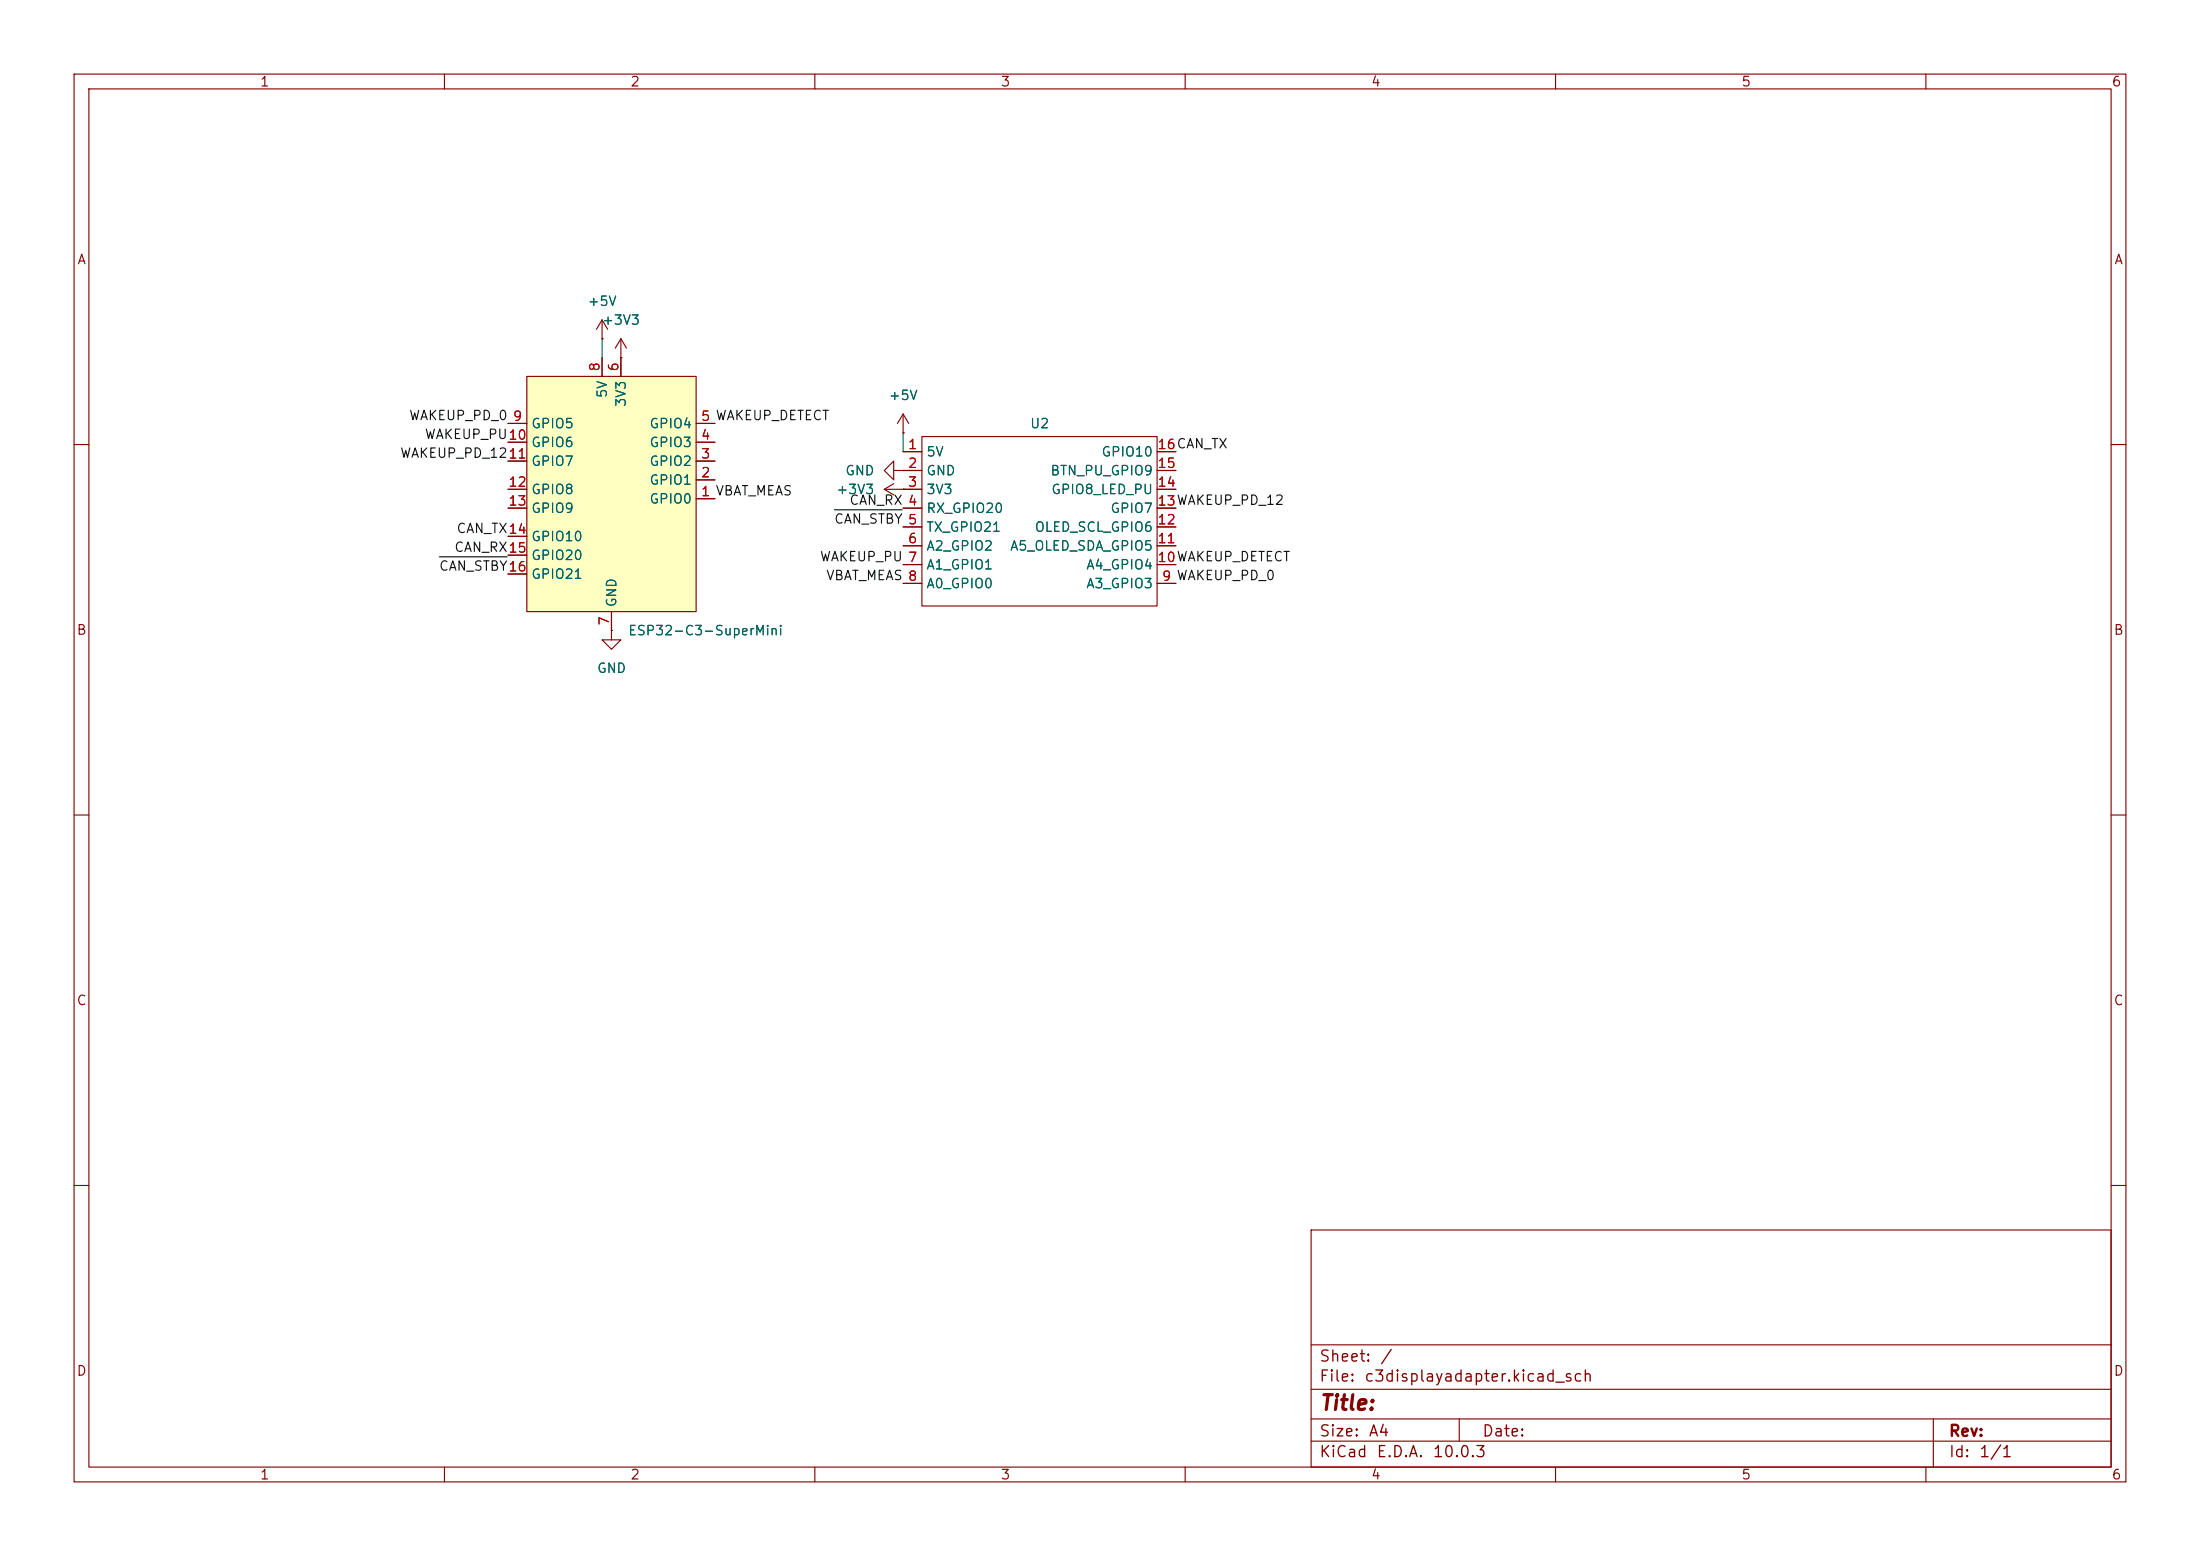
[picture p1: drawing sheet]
<svg xmlns="http://www.w3.org/2000/svg" width="297mm" height="210mm" viewBox="0 0 297 210" stroke-linecap="round" stroke-linejoin="round" font-family="sans-serif">
<g fill="none" stroke="#840000" stroke-width=".15">
<path d="M10 10h277v190h-277zM12 12h273v186h-273zM60 10v2M110 10v2M160 10v2M210 10v2M260 10v2M83.8 48.3h.1M83.8 45.7l-.7 1.3M83.8 45.7l.8 1.3M83.8 45.7v2.6M10 60h2"/>
<path d="M285 60h2M10 110h2M285 110h2M10 160h2M177 166h108v32h-108zM285 160h2M60 198v2M110 198v2M160 198v2M177 194.5h108M177 191.5h108M177 187.5h108"/>
<path d="M177 181.5h108M197 191.5v3M210 198v2M260 198v2M261 191.5v6.5"/>
</g>
<path d="M71.1 50.8h22.9v31.8h-22.9z" fill="#ffffc2"/>
<g fill="none" stroke="#840000" stroke-width=".15">
<path d="M68.6 59.7h2.5M68.6 57.2h2.5M71.1 50.8h22.9v31.8h-22.9zM81.3 45.7h.1M81.3 43.2v2.5M81.3 48.3v2.5M81.3 43.2l-.8 1.3M81.3 43.2l.7 1.3M83.8 48.3h.1M83.8 48.3v2.5M94 59.7h2.5M94 57.2h2.5"/>
<path d="M121.9 58.4h.1M121.9 55.9l-.7 1.3M121.9 55.9l.8 1.3M121.9 55.9v2.5M124.5 58.9h31.7v22.9h-31.7zM68.6 62.2h2.5M68.6 66h2.5M68.6 68.6h2.5M68.6 72.4h2.5M68.6 74.9h2.5M68.6 77.5h2.5M94 67.3h2.5"/>
<path d="M94 64.8h2.5M94 62.2h2.5M119.4 66h5.1M119.4 66l1.2 .8M120.6 63.5v-1.3l-1.2 1.3 1.2 1.3v-1.3h1.3M120.6 65.3l-1.2 .7M121.9 66h.1M121.9 63.5h.1M121.9 68.6h2.6M121.9 61h2.6M121.9 63.5h2.6M121.9 71.1h2.6"/>
<path d="M121.9 73.7h2.6M121.9 76.2h2.6M121.9 78.7h2.6M156.2 66h2.5M156.2 68.6h2.5M156.2 61h2.5M156.2 63.5h2.5M156.2 71.1h2.5M156.2 73.7h2.5M156.2 76.2h2.5M156.2 78.7h2.5M82.5 85.1v1.3h1.3l-1.3 1.2-1.2-1.2h1.2"/>
<path d="M82.5 85.1h.1M82.5 82.6v2.5"/>
</g>
<path d="M59.3 75.2h9.2M112.7 68.8h9.1" fill="none" stroke="#0f0f0f" stroke-width=".15"/>
<path d="M81.3 45.7v2.6M121.9 58.4v2.6" fill="none" stroke="#009600" stroke-width=".15"/>
<text font-size="2" fill="#840000" x="178" y="190.8">Title:</text>
<g font-size="1.5" fill="#840000">
<text x="178" y="184.2">Sheet:</text>
<text x="186.2" y="184.2">/</text>
<text x="178" y="186.9">File:</text>
<text x="184.1" y="186.9">c3displayadapter.kicad_sch</text>
<text x="178" y="197.1">KiCad</text>
<text x="178" y="194.3">Size:</text>
<text x="184.7" y="194.3">A4</text>
<text x="185.7" y="197.1">E.D.A.</text>
<text x="193.3" y="197.1">10.0.3</text>
<text x="200" y="194.3">Date:</text>
<text x="263" y="194.3">Rev:</text>
<text x="263" y="197.1">Id:</text>
<text x="267.1" y="197.1">1/1</text>
</g>
<g font-size="1.3" fill="#840000">
<text x="35" y="12">1</text>
<text x="85" y="12">2</text>
<text x="135" y="12">3</text>
<text x="185" y="12">4</text>
<text x="235" y="12">5</text>
<text x="285" y="12">6</text>
<text x="10.3" y="36">A</text>
<text x="285.3" y="36">A</text>
<text x="10.3" y="86">B</text>
<text x="285.3" y="86">B</text>
<text x="10.3" y="136">C</text>
<text x="285.3" y="136">C</text>
<text x="10.3" y="186">D</text>
<text x="285.3" y="186">D</text>
<text x="35" y="200">1</text>
<text x="85" y="200">2</text>
<text x="135" y="200">3</text>
<text x="185" y="200">4</text>
<text x="235" y="200">5</text>
<text x="285" y="200">6</text>
</g>
<g font-size="1.3" fill="#006464">
<text x="79.2" y="41.6">+5V</text>
<text x="81.2" y="44.2">+3V3</text>
<text x="82.3" y="53.8" transform="rotate(-90 82.3 53.8)">5V</text>
<text x="71.6" y="58.1">GPIO5</text>
<text x="84.8" y="55" transform="rotate(-90 84.8 55)">3V3</text>
<text x="87.6" y="58.1">GPIO4</text>
<text x="119.9" y="54.3">+5V</text>
<text x="139" y="58.1">U2</text>
<text x="71.6" y="60.7">GPIO6</text>
<text x="71.6" y="63.2">GPIO7</text>
<text x="87.6" y="65.7">GPIO1</text>
<text x="87.6" y="63.2">GPIO2</text>
<text x="87.6" y="60.7">GPIO3</text>
<text x="114" y="64.5">GND</text>
<text x="125" y="61.9">5V</text>
<text x="125" y="64.5">GND</text>
<text x="141.7" y="64.5">BTN_PU_GPIO9</text>
<text x="148.6" y="61.9">GPIO10</text>
<text x="71.6" y="67">GPIO8</text>
<text x="71.6" y="69.6">GPIO9</text>
<text x="87.6" y="68.3">GPIO0</text>
<text x="112.8" y="67">+3V3</text>
<text x="125" y="67">3V3</text>
<text x="125" y="69.6">RX_GPIO20</text>
<text x="141.8" y="67">GPIO8_LED_PU</text>
<text x="149.8" y="69.6">GPIO7</text>
<text x="71.6" y="73.4">GPIO10</text>
<text x="71.6" y="75.9">GPIO20</text>
<text x="125" y="72.1">TX_GPIO21</text>
<text x="125" y="74.6">A2_GPIO2</text>
<text x="125" y="77.2">A1_GPIO1</text>
<text x="136.3" y="74.6">A5_OLED_SDA_GPIO5</text>
<text x="139.6" y="72.1">OLED_SCL_GPIO6</text>
<text x="146.5" y="77.2">A4_GPIO4</text>
<text x="71.6" y="78.4">GPIO21</text>
<text x="83.5" y="82" transform="rotate(-90 83.5 82)">GND</text>
<text x="125" y="79.7">A0_GPIO0</text>
<text x="146.5" y="79.7">A3_GPIO3</text>
<text x="84.7" y="86.1">ESP32-C3-SuperMini</text>
<text x="80.5" y="91.1">GND</text>
</g>
<g font-size="1.3" fill="#a90000">
<text x="81.3" y="50.2" transform="rotate(-90 81.3 50.2)">8</text>
<text x="83.8" y="50.2" transform="rotate(-90 83.8 50.2)">6</text>
<text x="68.5" y="59.7">10</text>
<text x="69.1" y="57.1">9</text>
<text x="94.5" y="59.7">4</text>
<text x="94.5" y="57.1">5 WAKEUP_DETECT</text>
<text x="94.5" y="57.1">5</text>
<text x="68.5" y="62.2">11</text>
<text x="94.5" y="64.7">2</text>
<text x="94.5" y="62.2">3</text>
<text x="122.5" y="60.9">1</text>
<text x="122.5" y="63.5">2</text>
<text x="156.2" y="63.5">15</text>
<text x="156.2" y="60.9">16CAN_TX</text>
<text x="156.2" y="60.9">16</text>
<text x="68.5" y="66">12</text>
<text x="68.5" y="68.6">13</text>
<text x="94.5" y="67.3">1 VBAT_MEAS</text>
<text x="94.5" y="67.3">1</text>
<text x="122.5" y="66">3</text>
<text x="122.5" y="68.6">4</text>
<text x="122.5" y="71.1">5</text>
<text x="156.2" y="71.1">12</text>
<text x="156.2" y="68.6">13WAKEUP_PD_12</text>
<text x="156.2" y="66">14</text>
<text x="156.2" y="68.6">13</text>
<text x="68.5" y="72.4">14</text>
<text x="68.5" y="74.9">15</text>
<text x="68.5" y="77.4">16</text>
<text x="122.5" y="73.6">6</text>
<text x="122.5" y="76.2">7</text>
<text x="156.2" y="76.2">10WAKEUP_DETECT</text>
<text x="156.2" y="73.6">11</text>
<text x="156.2" y="76.2">10</text>
<text x="122.5" y="78.7">8</text>
<text x="156.8" y="78.7">9 WAKEUP_PD_0</text>
<text x="156.8" y="78.7">9</text>
<text x="82.5" y="84.5" transform="rotate(-90 82.5 84.5)">7</text>
</g>
<g font-size="1.3" fill="#0f0f0f">
<text x="55.1" y="57">WAKEUP_PD_0</text>
<text x="57.2" y="59.6">WAKEUP_PU10</text>
<text x="53.9" y="62.1">WAKEUP_PD_1211</text>
<text x="112.5" y="71">CAN_STBY 5</text>
<text x="114.6" y="68.5">CAN_RX 4</text>
<text x="59.2" y="77.3">CAN_STBY16</text>
<text x="61.2" y="74.8">CAN_RX15</text>
<text x="61.5" y="72.3">CAN_TX14</text>
<text x="110.6" y="76.1">WAKEUP_PU 7</text>
<text x="111.4" y="78.6">VBAT_MEAS 8</text>
</g>
</svg>
